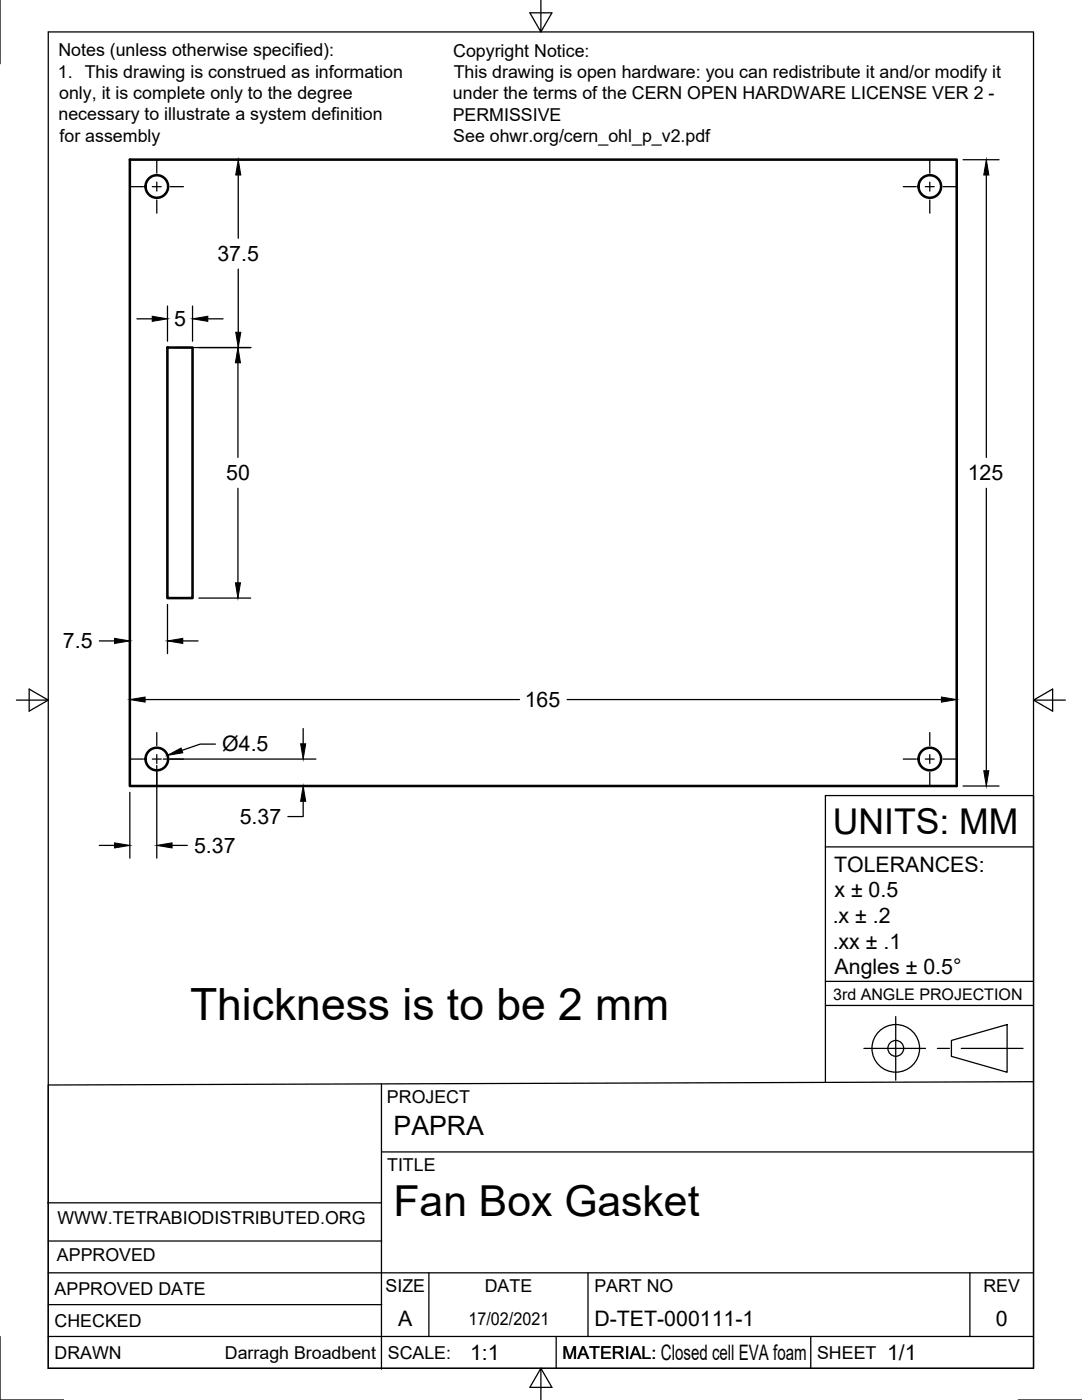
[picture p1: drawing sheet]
<svg xmlns="http://www.w3.org/2000/svg" width="216mm" height="279mm" viewBox="0 0 216 279" stroke-linecap="round" stroke-linejoin="round" font-family="sans-serif">
<!-- layer: Visible -->
<g fill="none" stroke="#000" stroke-width=".51">
<path d="M25.9 31.9h165v125h-165zM33.4 69.4h5v50h-5z"/>
<circle cx="31.3" cy="37.2" r="2.25"/>
<circle cx="185.5" cy="37.2" r="2.25"/>
<circle cx="31.3" cy="151.5" r="2.25"/>
<circle cx="185.5" cy="151.5" r="2.25"/>
</g>
<!-- layer: Border -->
<path d="M0 0v12.7M9.6 6.4h196.6v266.7h-196.6zM107.9 0v6.4l-2.2-3.8h4.4l-2.2 3.8M3.3 139.7h6.3l-3.8-2.2v4.4l3.8-2.2M206.2 139.7l3.8 2.2v-4.4l-3.8 2.2h6.4M0 266.7v12.7h12.7M107.9 273.1l2.2 3.8h-4.4l2.2-3.8v6.3M203.2 279.4h12.7" fill="none" stroke="#000" stroke-width=".25"/>
<!-- layer: Titleblock -->
<g fill="none" stroke="#000" stroke-width=".25">
<path d="M164.7 169h41.5M164.7 195.9h41.5M9.6 216.5l196.6-.6v57.2h-196.6zM76.1 216.3v56.9M164.7 200.7h41.5M172.4 209.2h12.3M178.7 202.9v12.7M187 209.2h2.4M189.8 207.6l11.2-3.1v9.5l-11.2-3.2zM191.8 209.2h12.3M206.2 215.9v-57.1h-41.5v57.2M76.2 229.9h130"/>
<path d="M9.5 240.1h66.5M9.6 254h196.6M9.6 247.7h66.6M85.6 254v12.7M117.3 254v12.7M193.5 254v12.7M9.6 266.7h196.6M9.6 260.4h66.6M111 266.7v6.4M161.8 266.7v6.4"/>
<circle cx="178.7" cy="209.2" r="4.8"/>
<circle cx="178.7" cy="209.2" r="1.58"/>
</g>
<!-- layer: Dimensions -->
<g fill="none" stroke="#000" stroke-width=".25">
<path d="M45.8 31.9h4.3M47.5 34.9v12.6M192.2 31.9h7.1M196.8 34.9v56.4M47.5 53.7v12.6M27.3 63.6h3.1M33.4 61.1v7M34.7 69.4h15.4M38.4 61.1v7M41.5 63.6h3M47.5 72.4v18.9M47.5 97.5v18.8"/>
<path d="M196.8 97.5v56.3M39.7 119.4h10.3M19.8 127.9h3.1M25.9 125.4v1.2M25.9 137.1v18.5M29 139.6h74.7M33.4 120.6v9.9M36.5 127.9h3M113.2 139.6h74.7M190.9 137.1v18.5M25.9 158.1v13.2M31.3 152.8v18.5"/>
<path d="M32.6 151.5h30.4M40.8 156.9h22.2M43 148.5h-3.1l-3.6 1.3M60.5 159.9v3.1h-3.1M60.5 145.4v3M192.2 156.9h7.1M19.8 168.7h3.1M34.3 168.7h3.1"/>
</g>
<g fill="#000" stroke="#000" stroke-width=".2">
<path d="M47.5 31.9l.5 3h-1zM196.8 31.9l.5 3h-1zM30.4 63.1l3 .5-3 .5zM38.4 63.6l3.1-.5v1zM47.5 69.4l.5 3h-1zM47 66.3h1l-.5 3.1zM47 116.3h1l-.5 3.1zM22.9 127.4l3 .5-3 .5zM25.9 139.6l3.1-.5v1zM33.4 127.9l3.1-.5v1zM187.9 139.1l3 .5-3 .5zM33.4 150.7l2.7-1.4 .4 .9z"/>
<path d="M60 148.4h1l-.5 3.1zM60.5 156.9l.5 3h-1zM196.3 153.8h1l-.5 3.1zM22.9 168.2l3 .5-3 .5zM31.3 168.7l3-.5v1z"/>
</g>
<!-- layer: Center Lines -->
<g fill="none" stroke="#000" stroke-width=".25">
<path d="M26 37.3h2.6M30.4 37.3h1.8M31.3 31.9v2.7M31.3 36.3v1.8M31.3 39.9v2.6M34 37.3h2.6M180.2 37.3h2.6M184.6 37.3h1.8M185.5 31.9v2.7M185.5 36.3v1.8M185.5 39.9v2.6M188.2 37.3h2.6"/>
<path d="M26 151.5h2.6M30.4 151.5h1.8M31.3 146.2v2.6M31.3 150.6v1.8M31.3 154.2v2.6M34 151.5h2.6M180.2 151.5h2.6M184.6 151.5h1.8M185.5 146.2v2.6M185.5 150.6v1.8M185.5 154.2v2.6M188.2 151.5h2.6"/>
</g>
<text font-size="8.9" x="37.9" y="203.5">Thickness is to be 2 mm</text>
<text font-size="8.5" x="78.5" y="242.8">Fan Box Gasket</text>
<text font-size="7.1" x="166.2" y="166.5">UNITS: MM</text>
<text font-size="5.3" x="78.5" y="226.5">PAPRA</text>
<g font-size="4.3">
<text x="43.4" y="52.1">37.5</text>
<text x="34.7" y="65.1">5</text>
<text x="45.1" y="95.9">50</text>
<text x="193.1" y="95.9">125</text>
<text x="12.6" y="129.4">7.5</text>
<text x="104.7" y="141.1">165</text>
<text x="44.3" y="150">Ø4.5</text>
<text x="47.8" y="164.4">5.37</text>
<text x="38.7" y="170.2">5.37</text>
<text x="166.4" y="174">TOLERANCES:</text>
<text x="166.5" y="179.1">x ± 0.5</text>
<text x="166.2" y="184.2">.x ± .2</text>
<text x="166.2" y="189.3">.xx ± .1</text>
<text x="166.5" y="194.4">Angles ± 0.5°</text>
<text x="79.5" y="264.5">A</text>
<text x="118.6" y="264.5">D-TET-000111-1</text>
<text x="198.7" y="264.5">0</text>
<text x="93.8" y="271.4">1:1</text>
<text x="131.9" y="271.4">Closed cell EVA foam</text>
<text x="177" y="271.4">1/1</text>
</g>
<g font-size="3.5">
<text x="11.7" y="11.2">Notes (unless otherwise specified):</text>
<text x="90.4" y="11.3">Copyright Notice:</text>
<text x="11.5" y="15.5">1. This drawing is construed as information</text>
<text x="90.5" y="15.6">This drawing is open hardware: you can redistribute it and/or modify it</text>
<text x="11.8" y="19.7">only, it is complete only to the degree</text>
<text x="90.4" y="19.9">under the terms of the CERN OPEN HARDWARE LICENSE VER 2 -</text>
<text x="11.7" y="24">necessary to illustrate a system definition</text>
<text x="11.9" y="28.3">for assembly</text>
<text x="90.3" y="24.1">PERMISSIVE</text>
<text x="90.4" y="28.4">See ohwr.org/cern_ohl_p_v2.pdf</text>
<text x="77.2" y="220">PROJECT</text>
<text x="77.3" y="233.7">TITLE</text>
<text x="11.5" y="244.2">WWW.TETRABIODISTRIBUTED.ORG</text>
<text x="11.4" y="251.7">APPROVED</text>
<text x="76.9" y="257.8">SIZE</text>
<text x="96.7" y="257.8">DATE</text>
<text x="118.6" y="257.8">PART NO</text>
<text x="196.2" y="257.8">REV</text>
<text x="10.9" y="258.5">APPROVED DATE</text>
<text x="10.9" y="264.8">CHECKED</text>
<text x="93.5" y="264.5">17/02/2021</text>
<text x="10.9" y="271.2">DRAWN</text>
<text x="44.9" y="271.3">Darragh Broadbent</text>
<text x="77.4" y="271.2">SCALE:</text>
<text x="112.2" y="271.2">MATERIAL:</text>
<text x="163" y="271.2">SHEET</text>
</g>
<text font-size="3.2" x="166.2" y="199.7">3rd ANGLE PROJECTION</text>
</svg>
